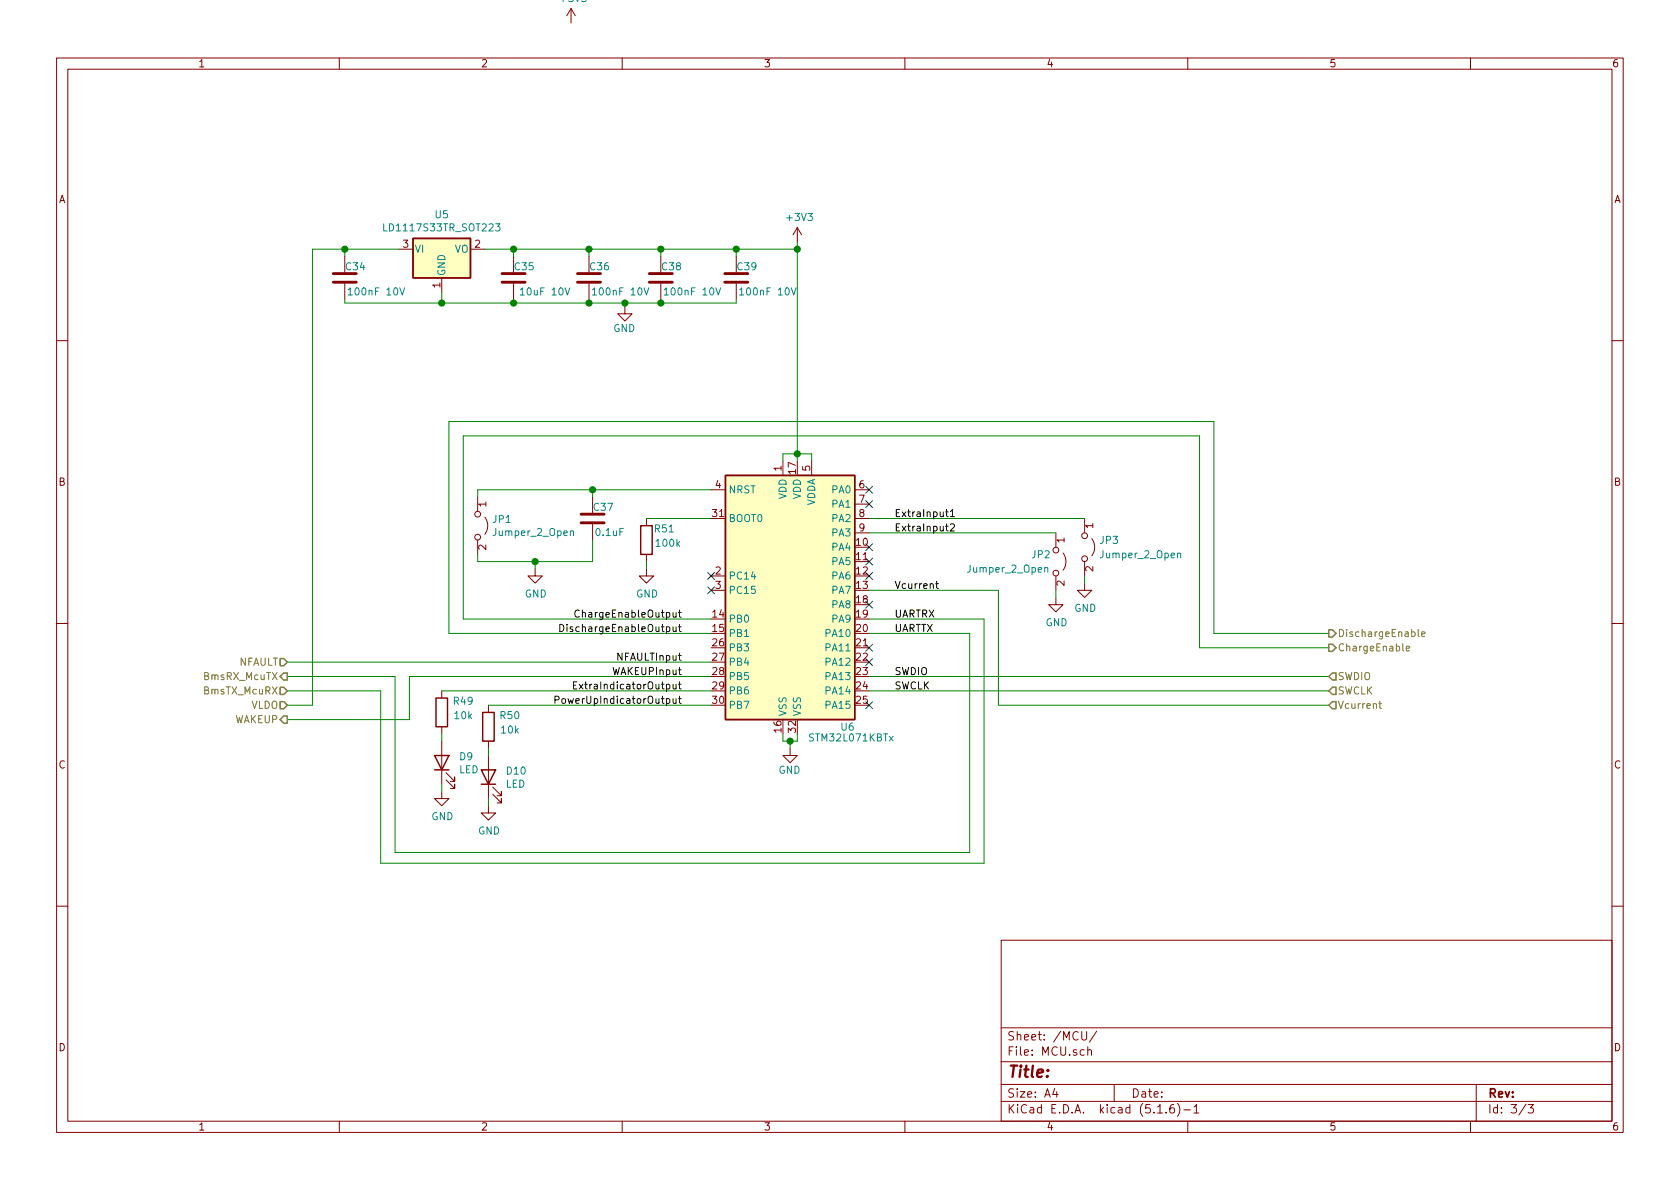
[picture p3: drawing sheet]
EESchema Schematic File Version 4
EELAYER 30 0
EELAYER END
$Descr A4 11693 8268
encoding utf-8
Sheet 3 3
Title ""
Date ""
Rev ""
Comp ""
Comment1 ""
Comment2 ""
Comment3 ""
Comment4 ""
$EndDescr
$Comp
L MCU_ST_STM32L0:STM32L071KBTx U?
U 1 1
P 5550 4100
AR Path="/619B3D03" Ref="U?"  Part="1" 
AR Path="/61981410/619B3D03" Ref="U6"  Part="1" 
F 0 "U6" H 5900 3150 50  0000 C CNN
F 1 "STM32L071KBTx" H 5925 3075 50  0000 C CNN
F 2 "Package_QFP:LQFP-32_7x7mm_P0.8mm" H 5050 3200 50  0001 R CNN
F 3 "http://www.st.com/st-web-ui/static/active/en/resource/technical/document/datasheet/DM00141136.pdf" H 5550 4100 50  0001 C CNN
	1    5550 4100
	1    0    0    -1  
$EndComp
Text Label 6225 4300 0    50   ~ 0
UARTRX
Text Label 6225 4400 0    50   ~ 0
UARTTX
Text Label 6225 4700 0    50   ~ 0
SWDIO
Text Label 6225 4800 0    50   ~ 0
SWCLK
Text Label 4750 4900 2    50   ~ 0
PowerUpIndicatorOutput
Text Label 4750 4800 2    50   ~ 0
ExtraIndicatorOutput
Text Label 4750 4700 2    50   ~ 0
WAKEUPInput
Text Label 4750 4600 2    50   ~ 0
NFAULTInput
$Comp
L power:GND #PWR?
U 1 1
P 5500 5200
AR Path="/619B3D1B" Ref="#PWR?"  Part="1" 
AR Path="/61981410/619B3D1B" Ref="#PWR030"  Part="1" 
F 0 "#PWR030" H 5500 4950 50  0001 C CNN
F 1 "GND" H 5575 5050 50  0000 R CNN
F 2 "" H 5500 5200 50  0001 C CNN
F 3 "" H 5500 5200 50  0001 C CNN
	1    5500 5200
	1    0    0    -1  
$EndComp
Wire Wire Line
	5550 5100 5550 5150
Wire Wire Line
	5550 5150 5500 5150
Wire Wire Line
	5500 5150 5500 5200
Wire Wire Line
	5500 5150 5450 5150
Wire Wire Line
	5450 5150 5450 5100
Connection ~ 5500 5150
$Comp
L Device:C C?
U 1 1
P 3575 1925
AR Path="/619B3D27" Ref="C?"  Part="1" 
AR Path="/61981410/619B3D27" Ref="C35"  Part="1" 
F 0 "C35" H 3425 1850 50  0000 L CNN
F 1 "10uF 10V" H 3175 2025 50  0000 L CNN
F 2 "Capacitor_SMD:C_0603_1608Metric" H 3613 1775 50  0001 C CNN
F 3 "https://www.partco.fi/fi/elektroniikan-komponentit/passiivit/kondensaattorit/keraamiset-kondensaattorit/pintaliitoskerkot-0805/5484-chipc-0805-2u2.html" H 3575 1925 50  0001 C CNN
	1    3575 1925
	-1   0    0    1   
$EndComp
$Comp
L Device:C C?
U 1 1
P 4100 1925
AR Path="/619B3D2D" Ref="C?"  Part="1" 
AR Path="/61981410/619B3D2D" Ref="C36"  Part="1" 
F 0 "C36" H 3950 1850 50  0000 L CNN
F 1 "100nF 10V" H 3675 2025 50  0000 L CNN
F 2 "Capacitor_SMD:C_0603_1608Metric" H 4138 1775 50  0001 C CNN
F 3 "https://www.partco.fi/fi/elektroniikan-komponentit/passiivit/kondensaattorit/keraamiset-kondensaattorit/pintaliitoskerkot-0805/5484-chipc-0805-2u2.html" H 4100 1925 50  0001 C CNN
	1    4100 1925
	-1   0    0    1   
$EndComp
$Comp
L Device:C C?
U 1 1
P 4600 1925
AR Path="/619B3D33" Ref="C?"  Part="1" 
AR Path="/61981410/619B3D33" Ref="C38"  Part="1" 
F 0 "C38" H 4450 1850 50  0000 L CNN
F 1 "100nF 10V" H 4175 2025 50  0000 L CNN
F 2 "Capacitor_SMD:C_0603_1608Metric" H 4638 1775 50  0001 C CNN
F 3 "https://www.partco.fi/fi/elektroniikan-komponentit/passiivit/kondensaattorit/keraamiset-kondensaattorit/pintaliitoskerkot-0805/5484-chipc-0805-2u2.html" H 4600 1925 50  0001 C CNN
	1    4600 1925
	-1   0    0    1   
$EndComp
$Comp
L Device:C C?
U 1 1
P 5125 1925
AR Path="/619B3D39" Ref="C?"  Part="1" 
AR Path="/61981410/619B3D39" Ref="C39"  Part="1" 
F 0 "C39" H 4975 1850 50  0000 L CNN
F 1 "100nF 10V" H 4700 2025 50  0000 L CNN
F 2 "Capacitor_SMD:C_0603_1608Metric" H 5163 1775 50  0001 C CNN
F 3 "https://www.partco.fi/fi/elektroniikan-komponentit/passiivit/kondensaattorit/keraamiset-kondensaattorit/pintaliitoskerkot-0805/5484-chipc-0805-2u2.html" H 5125 1925 50  0001 C CNN
	1    5125 1925
	-1   0    0    1   
$EndComp
$Comp
L Device:C C?
U 1 1
P 4125 3600
AR Path="/619B3D3F" Ref="C?"  Part="1" 
AR Path="/61981410/619B3D3F" Ref="C37"  Part="1" 
F 0 "C37" H 3975 3525 50  0000 L CNN
F 1 "0.1uF" H 3900 3700 50  0000 L CNN
F 2 "Capacitor_SMD:C_0603_1608Metric" H 4163 3450 50  0001 C CNN
F 3 "https://www.partco.fi/fi/elektroniikan-komponentit/passiivit/kondensaattorit/keraamiset-kondensaattorit/pintaliitoskerkot-0805/5484-chipc-0805-2u2.html" H 4125 3600 50  0001 C CNN
	1    4125 3600
	-1   0    0    1   
$EndComp
$Comp
L Jumper:Jumper_2_Open JP?
U 1 1
P 3325 3650
AR Path="/619B3D45" Ref="JP?"  Part="1" 
AR Path="/61981410/619B3D45" Ref="JP1"  Part="1" 
F 0 "JP1" V 3279 3748 50  0000 L CNN
F 1 "Jumper_2_Open" V 3370 3748 50  0000 L CNN
F 2 "Connector_PinHeader_2.54mm:PinHeader_1x02_P2.54mm_Vertical" H 3325 3650 50  0001 C CNN
F 3 "~" H 3325 3650 50  0001 C CNN
	1    3325 3650
	0    1    1    0   
$EndComp
Wire Wire Line
	4125 3750 4125 3900
Wire Wire Line
	4125 3900 3725 3900
Wire Wire Line
	3325 3900 3325 3850
Wire Wire Line
	3725 3900 3725 3950
Connection ~ 3725 3900
Wire Wire Line
	3725 3900 3325 3900
Wire Wire Line
	4125 3450 4125 3400
Wire Wire Line
	4125 3400 4950 3400
Wire Wire Line
	4125 3400 3325 3400
Wire Wire Line
	3325 3400 3325 3450
Connection ~ 4125 3400
$Comp
L power:GND #PWR?
U 1 1
P 3725 3950
AR Path="/619B3D56" Ref="#PWR?"  Part="1" 
AR Path="/61981410/619B3D56" Ref="#PWR027"  Part="1" 
F 0 "#PWR027" H 3725 3700 50  0001 C CNN
F 1 "GND" H 3730 3777 50  0000 C CNN
F 2 "" H 3725 3950 50  0001 C CNN
F 3 "" H 3725 3950 50  0001 C CNN
	1    3725 3950
	1    0    0    -1  
$EndComp
$Comp
L Device:R R?
U 1 1
P 4500 3750
AR Path="/619B3D5C" Ref="R?"  Part="1" 
AR Path="/61981410/619B3D5C" Ref="R51"  Part="1" 
F 0 "R51" H 4375 3675 50  0000 C CNN
F 1 "100k" H 4350 3775 50  0000 C CNN
F 2 "Resistor_SMD:R_0603_1608Metric" V 4430 3750 50  0001 C CNN
F 3 "~" H 4500 3750 50  0001 C CNN
	1    4500 3750
	-1   0    0    1   
$EndComp
$Comp
L power:GND #PWR?
U 1 1
P 4500 3950
AR Path="/619B3D62" Ref="#PWR?"  Part="1" 
AR Path="/61981410/619B3D62" Ref="#PWR029"  Part="1" 
F 0 "#PWR029" H 4500 3700 50  0001 C CNN
F 1 "GND" H 4505 3777 50  0000 C CNN
F 2 "" H 4500 3950 50  0001 C CNN
F 3 "" H 4500 3950 50  0001 C CNN
	1    4500 3950
	1    0    0    -1  
$EndComp
Wire Wire Line
	4500 3600 4950 3600
Wire Wire Line
	4500 3950 4500 3900
$Comp
L power:GND #PWR?
U 1 1
P 4350 2125
AR Path="/619B3D6A" Ref="#PWR?"  Part="1" 
AR Path="/61981410/619B3D6A" Ref="#PWR028"  Part="1" 
F 0 "#PWR028" H 4350 1875 50  0001 C CNN
F 1 "GND" H 4425 1975 50  0000 R CNN
F 2 "" H 4350 2125 50  0001 C CNN
F 3 "" H 4350 2125 50  0001 C CNN
	1    4350 2125
	1    0    0    -1  
$EndComp
Wire Wire Line
	5125 2075 5125 2100
Wire Wire Line
	5125 2100 4600 2100
Wire Wire Line
	4350 2100 4350 2125
Wire Wire Line
	4600 2075 4600 2100
Connection ~ 4600 2100
Wire Wire Line
	4600 2100 4350 2100
Wire Wire Line
	4100 2075 4100 2100
Wire Wire Line
	4100 2100 4350 2100
Connection ~ 4350 2100
Wire Wire Line
	3575 2075 3575 2100
Wire Wire Line
	3575 2100 4100 2100
Connection ~ 4100 2100
Text Label 4750 4400 2    50   ~ 0
DischargeEnableOutput
Text Label 4750 4300 2    50   ~ 0
ChargeEnableOutput
Wire Wire Line
	5125 1775 5125 1725
Wire Wire Line
	3575 1725 3575 1775
Wire Wire Line
	4100 1775 4100 1725
Wire Wire Line
	4600 1775 4600 1725
NoConn ~ 4950 4000
NoConn ~ 4950 4100
NoConn ~ 6050 4900
NoConn ~ 6050 4600
NoConn ~ 6050 4500
NoConn ~ 6050 4200
NoConn ~ 6050 4000
NoConn ~ 6050 3900
NoConn ~ 6050 3800
NoConn ~ 6050 3500
NoConn ~ 6050 3400
Wire Wire Line
	6750 5925 2750 5925
Wire Wire Line
	2750 4700 2000 4700
Wire Wire Line
	6050 4400 6750 4400
Wire Wire Line
	6850 6000 2650 6000
Wire Wire Line
	2650 4800 2000 4800
Wire Wire Line
	6050 4300 6850 4300
Wire Wire Line
	2850 4700 4950 4700
$Comp
L Device:R R?
U 1 1
P 3075 4950
AR Path="/619F5437" Ref="R?"  Part="1" 
AR Path="/61981410/619F5437" Ref="R49"  Part="1" 
F 0 "R49" H 2925 4875 50  0000 C CNN
F 1 "10k" H 2925 4975 50  0000 C CNN
F 2 "Resistor_SMD:R_0603_1608Metric" V 3005 4950 50  0001 C CNN
F 3 "~" H 3075 4950 50  0001 C CNN
	1    3075 4950
	-1   0    0    1   
$EndComp
$Comp
L Device:LED D9
U 1 1
P 3075 5300
F 0 "D9" V 3114 5182 50  0000 R CNN
F 1 "LED" V 3023 5182 50  0000 R CNN
F 2 "LED_SMD:LED_0603_1608Metric" H 3075 5300 50  0001 C CNN
F 3 "~" H 3075 5300 50  0001 C CNN
	1    3075 5300
	0    -1   -1   0   
$EndComp
$Comp
L power:GND #PWR?
U 1 1
P 3075 5500
AR Path="/619F83E7" Ref="#PWR?"  Part="1" 
AR Path="/61981410/619F83E7" Ref="#PWR025"  Part="1" 
F 0 "#PWR025" H 3075 5250 50  0001 C CNN
F 1 "GND" H 3080 5327 50  0000 C CNN
F 2 "" H 3075 5500 50  0001 C CNN
F 3 "" H 3075 5500 50  0001 C CNN
	1    3075 5500
	1    0    0    -1  
$EndComp
Wire Wire Line
	3075 5500 3075 5450
Wire Wire Line
	3075 5150 3075 5100
Wire Wire Line
	3075 4800 4950 4800
$Comp
L Device:R R?
U 1 1
P 3400 5050
AR Path="/619FE559" Ref="R?"  Part="1" 
AR Path="/61981410/619FE559" Ref="R50"  Part="1" 
F 0 "R50" H 3250 4975 50  0000 C CNN
F 1 "10k" H 3250 5075 50  0000 C CNN
F 2 "Resistor_SMD:R_0603_1608Metric" V 3330 5050 50  0001 C CNN
F 3 "~" H 3400 5050 50  0001 C CNN
	1    3400 5050
	-1   0    0    1   
$EndComp
$Comp
L Device:LED D10
U 1 1
P 3400 5400
F 0 "D10" V 3439 5282 50  0000 R CNN
F 1 "LED" V 3348 5282 50  0000 R CNN
F 2 "LED_SMD:LED_0603_1608Metric" H 3400 5400 50  0001 C CNN
F 3 "~" H 3400 5400 50  0001 C CNN
	1    3400 5400
	0    -1   -1   0   
$EndComp
$Comp
L power:GND #PWR?
U 1 1
P 3400 5600
AR Path="/619FE565" Ref="#PWR?"  Part="1" 
AR Path="/61981410/619FE565" Ref="#PWR026"  Part="1" 
F 0 "#PWR026" H 3400 5350 50  0001 C CNN
F 1 "GND" H 3405 5427 50  0000 C CNN
F 2 "" H 3400 5600 50  0001 C CNN
F 3 "" H 3400 5600 50  0001 C CNN
	1    3400 5600
	1    0    0    -1  
$EndComp
Wire Wire Line
	3400 5600 3400 5550
Wire Wire Line
	3400 5250 3400 5200
Wire Wire Line
	3400 4900 4950 4900
Wire Wire Line
	6750 4400 6750 5925
Wire Wire Line
	6850 4300 6850 6000
Wire Wire Line
	5550 3150 5450 3150
Wire Wire Line
	5450 3150 5450 3200
Connection ~ 5550 3150
Wire Wire Line
	5550 3150 5550 3200
Wire Wire Line
	5550 3150 5650 3150
Wire Wire Line
	5650 3150 5650 3200
Wire Wire Line
	6050 4700 9250 4700
Wire Wire Line
	6050 4800 9250 4800
Wire Wire Line
	2000 4900 2175 4900
Wire Wire Line
	2750 4700 2750 5925
Wire Wire Line
	2650 4800 2650 6000
Wire Wire Line
	2850 5000 2000 5000
Wire Wire Line
	2850 4700 2850 5000
Wire Wire Line
	3225 4300 3225 3025
Wire Wire Line
	3225 3025 8350 3025
Wire Wire Line
	8350 3025 8350 4500
Wire Wire Line
	8350 4500 9250 4500
Wire Wire Line
	3225 4300 4950 4300
Wire Wire Line
	5550 1725 5550 3150
Wire Wire Line
	3125 4400 3125 2925
Wire Wire Line
	3125 2925 8450 2925
Wire Wire Line
	8450 2925 8450 4400
Wire Wire Line
	8450 4400 9250 4400
Wire Wire Line
	3125 4400 4950 4400
Text HLabel 2000 4600 0    50   Input ~ 0
NFAULT
Text HLabel 2000 4700 0    50   Output ~ 0
BmsRX_McuTX
Text HLabel 2000 4800 0    50   Input ~ 0
BmsTX_McuRX
Text HLabel 2000 4900 0    50   Input ~ 0
VLDO
Text HLabel 2000 5000 0    50   Output ~ 0
WAKEUP
Text HLabel 9250 4700 2    50   Input ~ 0
SWDIO
Text HLabel 9250 4800 2    50   Input ~ 0
SWCLK
Text HLabel 9250 4500 2    50   Output ~ 0
ChargeEnable
Text HLabel 9250 4400 2    50   Output ~ 0
DischargeEnable
$Comp
L Jumper:Jumper_2_Open JP?
U 1 1
P 7350 3900
AR Path="/61A53065" Ref="JP?"  Part="1" 
AR Path="/61981410/61A53065" Ref="JP2"  Part="1" 
F 0 "JP2" V 7300 3725 50  0000 L CNN
F 1 "Jumper_2_Open" V 7400 3275 50  0000 L CNN
F 2 "Connector_PinHeader_2.54mm:PinHeader_1x02_P2.54mm_Vertical" H 7350 3900 50  0001 C CNN
F 3 "~" H 7350 3900 50  0001 C CNN
	1    7350 3900
	0    1    1    0   
$EndComp
$Comp
L power:GND #PWR?
U 1 1
P 7350 4150
AR Path="/61A551D2" Ref="#PWR?"  Part="1" 
AR Path="/61981410/61A551D2" Ref="#PWR031"  Part="1" 
F 0 "#PWR031" H 7350 3900 50  0001 C CNN
F 1 "GND" H 7355 3977 50  0000 C CNN
F 2 "" H 7350 4150 50  0001 C CNN
F 3 "" H 7350 4150 50  0001 C CNN
	1    7350 4150
	1    0    0    -1  
$EndComp
Wire Wire Line
	7350 4150 7350 4100
Text Label 6225 3700 0    50   ~ 0
ExtraInput2
Connection ~ 5550 1725
$Comp
L Jumper:Jumper_2_Open JP?
U 1 1
P 7550 3800
AR Path="/61AFB503" Ref="JP?"  Part="1" 
AR Path="/61981410/61AFB503" Ref="JP3"  Part="1" 
F 0 "JP3" V 7500 3900 50  0000 L CNN
F 1 "Jumper_2_Open" V 7600 3900 50  0000 L CNN
F 2 "Connector_PinHeader_2.54mm:PinHeader_1x02_P2.54mm_Vertical" H 7550 3800 50  0001 C CNN
F 3 "~" H 7550 3800 50  0001 C CNN
	1    7550 3800
	0    1    1    0   
$EndComp
$Comp
L power:GND #PWR?
U 1 1
P 7550 4050
AR Path="/61AFB509" Ref="#PWR?"  Part="1" 
AR Path="/61981410/61AFB509" Ref="#PWR032"  Part="1" 
F 0 "#PWR032" H 7550 3800 50  0001 C CNN
F 1 "GND" H 7555 3877 50  0000 C CNN
F 2 "" H 7550 4050 50  0001 C CNN
F 3 "" H 7550 4050 50  0001 C CNN
	1    7550 4050
	1    0    0    -1  
$EndComp
Wire Wire Line
	7550 4050 7550 4000
Text Label 6225 3600 0    50   ~ 0
ExtraInput1
Connection ~ 4100 1725
Connection ~ 4600 1725
Connection ~ 5125 1725
Wire Wire Line
	5125 1725 5550 1725
Wire Wire Line
	4600 1725 5125 1725
Wire Wire Line
	3575 1725 4100 1725
Wire Wire Line
	4100 1725 4600 1725
$Comp
L Regulator_Linear:LD1117S33TR_SOT223 U5
U 1 1
P 3075 1725
F 0 "U5" H 3075 1967 50  0000 C CNN
F 1 "LD1117S33TR_SOT223" H 3075 1876 50  0000 C CNN
F 2 "Package_TO_SOT_SMD:SOT-223-3_TabPin2" H 3075 1925 50  0001 C CNN
F 3 "http://www.st.com/st-web-ui/static/active/en/resource/technical/document/datasheet/CD00000544.pdf" H 3175 1475 50  0001 C CNN
	1    3075 1725
	1    0    0    -1  
$EndComp
Wire Wire Line
	3375 1725 3575 1725
Connection ~ 3575 1725
$Comp
L Device:C C?
U 1 1
P 2400 1925
AR Path="/61D4DDCB" Ref="C?"  Part="1" 
AR Path="/61981410/61D4DDCB" Ref="C34"  Part="1" 
F 0 "C34" H 2250 1850 50  0000 L CNN
F 1 "100nF 10V" H 1975 2025 50  0000 L CNN
F 2 "Capacitor_SMD:C_0603_1608Metric" H 2438 1775 50  0001 C CNN
F 3 "https://www.partco.fi/fi/elektroniikan-komponentit/passiivit/kondensaattorit/keraamiset-kondensaattorit/pintaliitoskerkot-0805/5484-chipc-0805-2u2.html" H 2400 1925 50  0001 C CNN
	1    2400 1925
	-1   0    0    1   
$EndComp
Wire Wire Line
	2400 1775 2400 1725
Wire Wire Line
	2400 2075 2400 2100
Wire Wire Line
	2400 2100 3075 2100
Connection ~ 3575 2100
Wire Wire Line
	3075 2025 3075 2100
Connection ~ 3075 2100
Wire Wire Line
	3075 2100 3575 2100
Wire Wire Line
	2775 1725 2400 1725
Wire Wire Line
	2400 1725 2175 1725
Connection ~ 2400 1725
Wire Wire Line
	2000 4600 4950 4600
Wire Wire Line
	2175 1725 2175 4900
Wire Wire Line
	6050 3600 7550 3600
Wire Wire Line
	6050 3700 7350 3700
Wire Wire Line
	6050 4100 6950 4100
Wire Wire Line
	6950 4100 6950 4900
Wire Wire Line
	6950 4900 9250 4900
Text HLabel 9250 4900 2    50   Input ~ 0
Vcurrent
Text Label 6225 4100 0    50   ~ 0
Vcurrent
$Comp
L power:+3V3 #PWR037
U 1 1
P 5550 1675
F 0 "#PWR037" H 5550 1525 50  0001 C CNN
F 1 "+3V3" H 5565 1848 50  0000 C CNN
F 2 "" H 5550 1675 50  0001 C CNN
F 3 "" H 5550 1675 50  0001 C CNN
	1    5550 1675
	1    0    0    -1  
$EndComp
Wire Wire Line
	5550 1725 5550 1675
$Comp
L power:+3V3 #PWR039
U 1 1
P 3975 150
F 0 "#PWR039" H 3975 0   50  0001 C CNN
F 1 "+3V3" H 3990 323 50  0000 C CNN
F 2 "" H 3975 150 50  0001 C CNN
F 3 "" H 3975 150 50  0001 C CNN
	1    3975 150 
	1    0    0    -1  
$EndComp
$EndSCHEMATC
